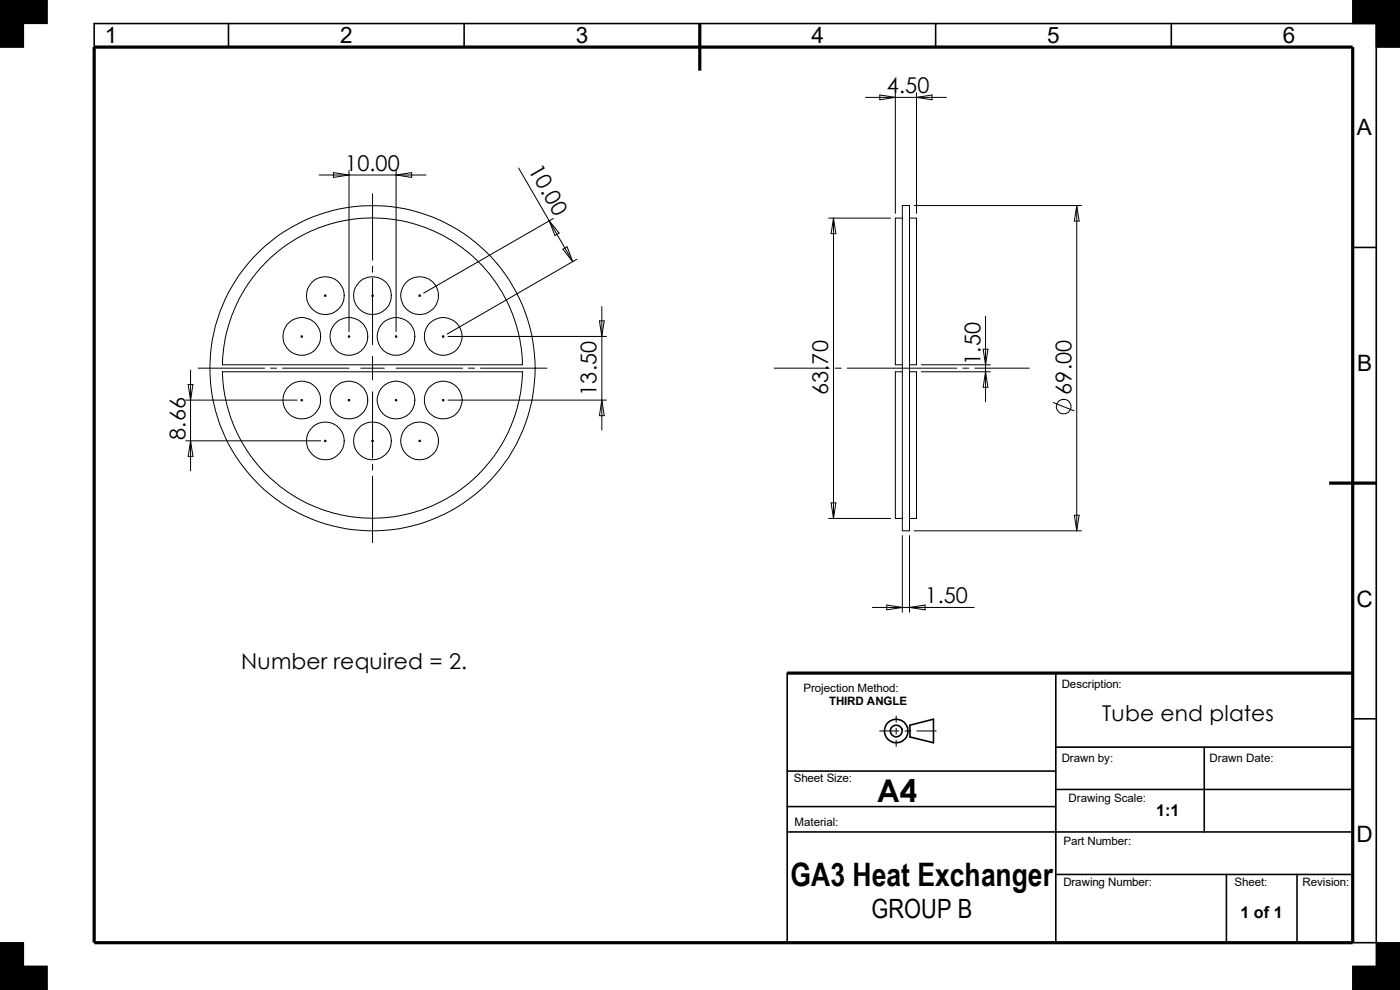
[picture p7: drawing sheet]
<svg xmlns="http://www.w3.org/2000/svg" width="297mm" height="210mm" viewBox="0 0 297 210" stroke-linecap="round" stroke-linejoin="round" font-family="sans-serif">
<g fill="none" stroke="#000" stroke-width=".21">
<path d="M0 0h10v5h-5v5h-5M189.9 19.7v25.6M194.4 19.7v25.6M287 0h10v10h-5v-5h-5zM67.7 37.1h22.7M70.7 36.6l3.3 .5-3.3 .5zM74 36.2v34.2M84 36.2v34.2M84 37.1l3.3-.5v1zM110 35.6l6.5 11.2M183.6 20.7h17.2M186.6 20.2l3.3 .5-3.3 .5z"/>
<path d="M194.4 20.7l3.3-.5v1zM56.2 55.9l.3-.3a31.8 31.8 0 0 1 34.3-7.1 31.8 31.8 0 0 1 20 28.9h-63.6l.1-2.4a32 32 0 0 1 8.9-19.1zM79 41.1v14.1M79 56.5v1.2M79 59v14.1M116.5 46.8l5 8.7M116.5 46.8l2.1 2.6-.9 .6zM117.4 46.4l-27.5 15.8M119.4 52.9l.9-.5 1.2 3.1zM122.4 55l-27.5 15.9M175.8 46.3h13.1M176.8 46.3v63.7"/>
<path d="M176.8 46.3l.5 3.3h-1zM191.4 46.3h-1.5v31.1h1.5M191.4 43.6h1.6v69h-1.6zM193 46.3h1.4v31.1h-1.4M193.9 43.6h35.5M228.4 43.6l.5 3.3h-1zM228.4 43.6v69M40.4 78.5v21.4M42 78.1h14.1M47.2 78.8v.1a31.8 31.8 0 0 0 31.8 31 31.8 31.8 0 0 0 31.9-31h-63.7M57.4 78.1h1.3M59.9 78.1h14.1"/>
<path d="M63.9 71.4h.3M63.9 71.2l.3 .3M64 71.2v.3M64.1 71.2l-.3 .3M68.9 62.7h.3M68.9 62.6l.3 .3M69 62.6v.3M69.1 62.6l-.3 .3M73.9 71.4h.3M73.9 71.2l.3 .3M74 71.2v.3M74.2 71.2l-.3 .3"/>
<path d="M76.5 78.1h5M78.9 62.7h.3M78.9 62.6l.3 .3M79 75.6v5M79.2 62.6l-.3 .3M83.9 71.4h.3M83.9 71.2l.3 .3M84 78.1h14.1M84 71.2v.3M84.2 71.2l-.3 .3M88.9 62.7h.3M88.9 62.6l.3 .3"/>
<path d="M89 62.6v.3M89.2 62.6l-.3 .3M93.9 71.4h.3M93.9 71.2l.3 .3M94 71.2v.3M94.1 71.2l-.2 .3M95 71.4h33.7M99.4 78.1h1.3M101.9 78.1h14.1M127.2 68.1h1l-.5 3.3zM127.7 65v26.2M164.3 78.1h11.6"/>
<path d="M177.2 78.1h1.3M179.7 78.1h23.3M191.4 78.9h-1.5v31.1h1.5M193 78.9h1.4v31.1h-1.4M195.5 77.4h14.6M195.5 78.9h14.6M204.3 78.1h1.2M206.8 78.1h11.6M208.6 74.1h1l-.5 3.3zM209.1 78.9l.5 3.3h-1zM209.1 67.1v18.1M39.4 84.9h23.6"/>
<path d="M39.4 93.5h28.6M39.9 81.6h1l-.5 3.3zM40.4 93.5l.5 3.3h-1zM63.9 84.9h.3M63.9 84.8l.3 .2M64 84.8v.2M64.1 84.8l-.3 .2M68.9 93.5h.3M68.9 93.4l.3 .3M69 93.4v.3M69.1 93.4l-.3 .3M73.9 84.9h.3"/>
<path d="M73.9 84.8l.3 .2M74 84.8v.2M74.2 84.8l-.3 .2M78.9 93.5h.3M78.9 93.4l.3 .3M79 83.1v14.1M79 98.5v1.2M79.2 93.4l-.3 .3M83.9 84.9h.3M83.9 84.8l.3 .2M84 84.8v.2M84.2 84.8l-.3 .2"/>
<path d="M88.9 93.5h.3M88.9 93.4l.3 .3M89 93.4v.3M89.2 93.4l-.3 .3M93.9 84.9h.3M93.9 84.8l.3 .2M94 84.8v.2M94.1 84.8l-.2 .2M95 84.9h33.7M127.7 84.9l.5 3.3h-1zM223.4 85.4l4.5 1.8M79 101v14.1"/>
<path d="M175.8 110h13.1M176.3 106.7h1l-.5 3.3zM191.4 113.6v16.3M193 113.6v16.3M193.9 112.6h35.5M227.9 109.3h1l-.5 3.3zM185.1 128.9h21.6M188.1 128.4l3.3 .5-3.3 .5zM193 128.9l3.3-.5v1zM186.6 155.1h4.1M190.1 151.9v1.3M190.1 154.5v1.2"/>
<path d="M190.1 157v1.4M192 155.1h1.3M194.5 155.1h4.1M0 200h5v5h5v5h-10zM287 205h5v-5h5v10h-10z"/>
<circle cx="64" cy="71.4" r="4"/>
<circle cx="69" cy="62.7" r="4"/>
<circle cx="74" cy="71.4" r="4"/>
<circle cx="79" cy="62.7" r="4"/>
<circle cx="79" cy="78.1" r="34.5"/>
<circle cx="84" cy="71.4" r="4"/>
<circle cx="89" cy="62.7" r="4"/>
<circle cx="94" cy="71.4" r="4"/>
<circle cx="64" cy="84.9" r="4"/>
<circle cx="69" cy="93.5" r="4"/>
<circle cx="74" cy="84.9" r="4"/>
<circle cx="79" cy="93.5" r="4"/>
<circle cx="84" cy="84.9" r="4"/>
<circle cx="89" cy="93.5" r="4"/>
<circle cx="94" cy="84.9" r="4"/>
<circle cx="225.7" cy="86.3" r="1.55"/>
</g>
<g fill="#000" stroke="#000" stroke-width=".21">
<path d="M0 0h10v5h-5v5h-5z" fill-rule="evenodd"/>
<path d="M287 0h10v10h-5v-5h-5z" fill-rule="evenodd"/>
<path d="M287 205h5v-5h5v10h-10z" fill-rule="evenodd"/>
<path d="M0 200h5v5h5v5h-10z" fill-rule="evenodd"/>
</g>
<g fill="none" stroke="#000" stroke-width=".34">
<path d="M20 10v-5h272v195h-5M48.5 5v5M98.5 5v5M198.5 5v5M248.5 5v5M287 52.5h5M167 142.8v56.8M193 153.8l5-1.2v5l-5-1.3zM224 158.5h63M224 142.8v56.8M255.5 158.5v18M287 152.5h5"/>
<path d="M167 171.1h57M167 176.5h120M167 163.6h57M224 167.5h63M224 185.5h63M260.2 185.5v14.5M275.2 185.5v14.5"/>
<circle cx="190.1" cy="155.1" r="2.51"/>
<circle cx="190.2" cy="155.1" r="1.25"/>
</g>
<path d="M20 10h267v190h-267zM148.5 5v10M282 102.5h10M167 142.8h120" fill="none" stroke="#000" stroke-width=".68" stroke-linecap="butt"/>
<text font-size="6.9" x="167.7" y="188">GA3 Heat Exchanger</text>
<text font-size="6.6" x="186" y="170.1">A4</text>
<text font-size="5.6" x="184.9" y="194.8">GROUP B</text>
<g font-size="4.8">
<text x="22.2" y="9.2">1</text>
<text x="72.2" y="9.2">2</text>
<text x="122.2" y="9.2">3</text>
<text x="172.2" y="9.2">4</text>
<text x="222.1" y="9.2">5</text>
<text x="272.2" y="9.2">6</text>
<text x="287.9" y="28.7">A</text>
<text x="287.9" y="78.7">B</text>
<text x="287.8" y="128.7">C</text>
<text x="287.8" y="178.7">D</text>
</g>
<g font-size="4.6">
<text x="188.1" y="19.7">4.50</text>
<text x="73.2" y="36.2">10.00</text>
<text x="112" y="36" transform="rotate(60 112 36)">10.00</text>
<text x="208" y="77.4" transform="rotate(-90 208 77.4)">1.50</text>
<text x="126.6" y="84" transform="rotate(-90 126.6 84)">13.50</text>
<text x="175.7" y="83.8" transform="rotate(-90 175.7 83.8)">63.70</text>
<text x="227.3" y="83.7" transform="rotate(-90 227.3 83.7)">69.00</text>
<text x="39.3" y="93.3" transform="rotate(-90 39.3 93.3)">8.66</text>
<text x="196.3" y="127.9">1.50</text>
<text x="51.2" y="142">Number required = 2.</text>
<text x="233.8" y="153">Tube end plates</text>
</g>
<g font-size="3.4">
<text x="245.3" y="173">1:1</text>
<text x="263.1" y="194.8">1 of 1</text>
</g>
<g font-size="2.5">
<text x="170.5" y="146.8">Projection Method:</text>
<text x="175.9" y="149.5">THIRD ANGLE</text>
<text x="225.3" y="146">Description:</text>
<text x="225.3" y="161.5">Drawn by:</text>
<text x="256.6" y="161.5">Drawn Date:</text>
<text x="168.4" y="165.9">Sheet Size:</text>
<text x="226.7" y="170.2">Drawing Scale:</text>
<text x="168.6" y="175.2">Material:</text>
<text x="225.6" y="179.2">Part Number:</text>
<text x="225.6" y="187.9">Drawing Number:</text>
<text x="261.9" y="187.9">Sheet:</text>
<text x="276.3" y="187.9">Revision:</text>
</g>
</svg>
